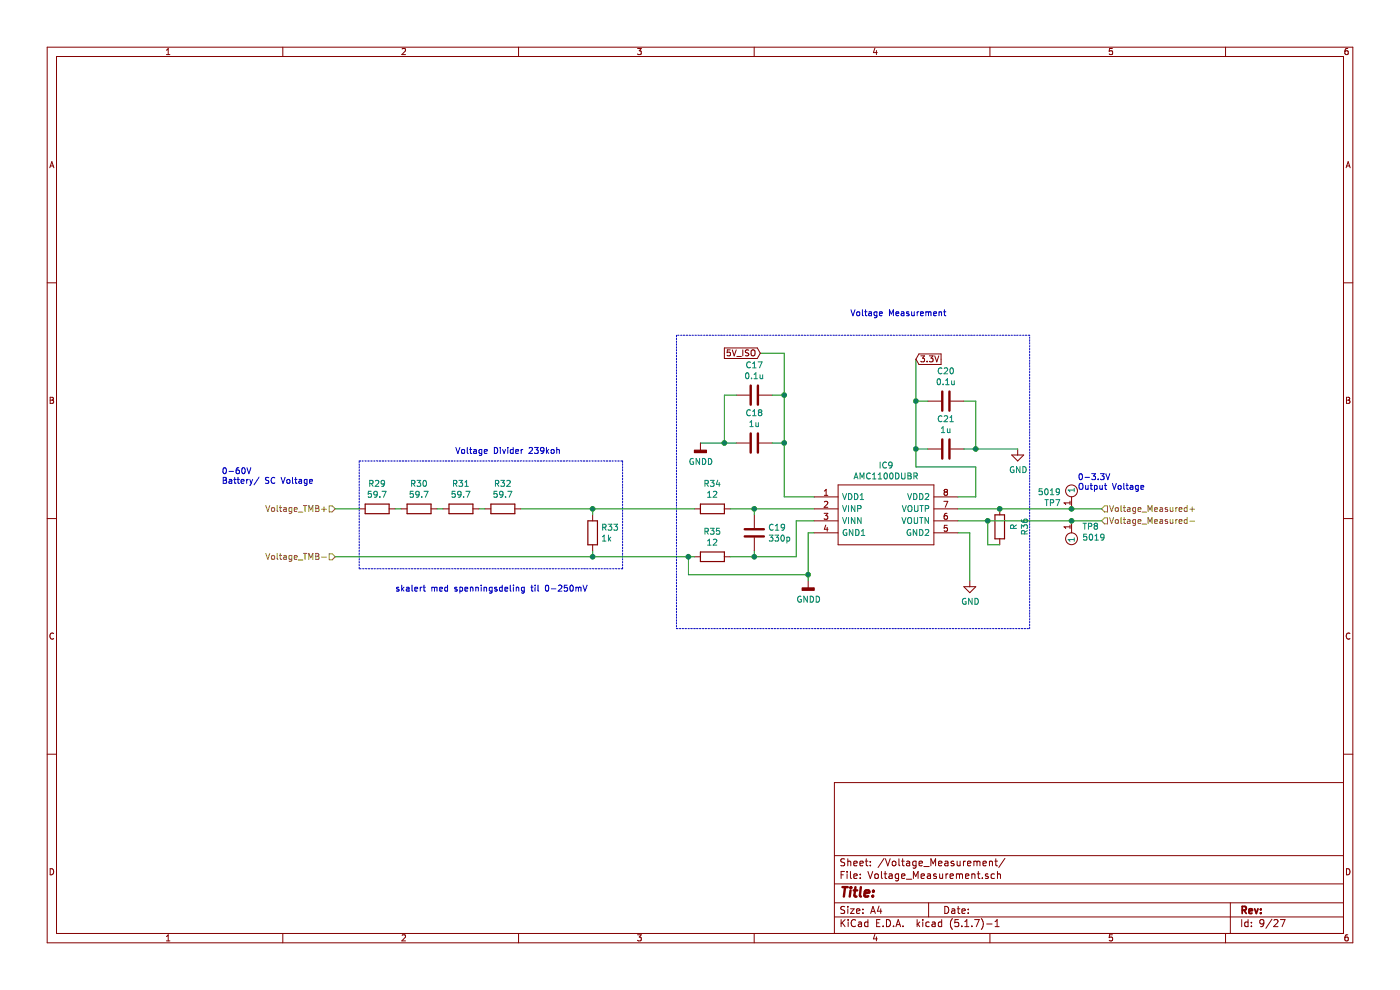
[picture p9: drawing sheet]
EESchema Schematic File Version 4
EELAYER 30 0
EELAYER END
$Descr A4 11693 8268
encoding utf-8
Sheet 9 27
Title ""
Date ""
Rev ""
Comp ""
Comment1 ""
Comment2 ""
Comment3 ""
Comment4 ""
$EndDescr
Text GLabel 7650 3000 2    50   Input ~ 0
3.3V
$Comp
L Device:R R35
U 1 1
P 5950 4650
F 0 "R35" V 6157 4650 50  0000 C CNN
F 1 "12" V 6066 4650 50  0000 C CNN
F 2 "Resistor_SMD:R_1206_3216Metric_Pad1.30x1.75mm_HandSolder" V 5880 4650 50  0001 C CNN
F 3 "~" H 5950 4650 50  0001 C CNN
F 4 "603-RT1206BRD0712RL" H 5950 4650 50  0001 C CNN "Mouser Part Number"
F 5 "https://no.mouser.com/ProductDetail/Yageo/RT1206BRD0712RL?qs=sGAEpiMZZMvdGkrng054t98Xz4DA4UW4l7oCtBzqUUM%3D" H 5950 4650 50  0001 C CNN "Mouser Price/Stock"
	1    5950 4650
	0    -1   -1   0   
$EndComp
$Comp
L Device:R R33
U 1 1
P 4950 4450
F 0 "R33" H 5020 4496 50  0000 L CNN
F 1 "1k" H 5020 4405 50  0000 L CNN
F 2 "Resistor_SMD:R_1206_3216Metric_Pad1.30x1.75mm_HandSolder" V 4880 4450 50  0001 C CNN
F 3 "~" H 4950 4450 50  0001 C CNN
F 4 "660-RN73H2TD1001B10" H 4950 4450 50  0001 C CNN "Mouser Part Number"
F 5 "https://no.mouser.com/ProductDetail/KOA-Speer/RN73H2BTTD1001B10?qs=sGAEpiMZZMvdGkrng054t9OHizemP%252BWODF53bAC1Tss%3D" H 4950 4450 50  0001 C CNN "Mouser Price/Stock"
	1    4950 4450
	1    0    0    -1  
$EndComp
$Comp
L Device:R R34
U 1 1
P 5950 4250
F 0 "R34" V 6157 4250 50  0000 C CNN
F 1 "12" V 6066 4250 50  0000 C CNN
F 2 "Resistor_SMD:R_1206_3216Metric_Pad1.30x1.75mm_HandSolder" V 5880 4250 50  0001 C CNN
F 3 "~" H 5950 4250 50  0001 C CNN
F 4 "603-RT1206BRD0712RL" H 5950 4250 50  0001 C CNN "Mouser Part Number"
F 5 "https://no.mouser.com/ProductDetail/Yageo/RT1206BRD0712RL?qs=sGAEpiMZZMvdGkrng054t98Xz4DA4UW4l7oCtBzqUUM%3D" H 5950 4250 50  0001 C CNN "Mouser Price/Stock"
	1    5950 4250
	0    -1   -1   0   
$EndComp
$Comp
L Device:R R32
U 1 1
P 4200 4250
F 0 "R32" V 4407 4250 50  0000 C CNN
F 1 "59.7" V 4316 4250 50  0000 C CNN
F 2 "Resistor_SMD:R_1206_3216Metric_Pad1.30x1.75mm_HandSolder" V 4130 4250 50  0001 C CNN
F 3 "~" H 4200 4250 50  0001 C CNN
F 4 "660-RN732BTTD5972B50" H 4200 4250 50  0001 C CNN "Mouser Part Number"
F 5 "https://no.mouser.com/ProductDetail/KOA-Speer/RN732BTTD5972B50?qs=sGAEpiMZZMvdGkrng054tzPYU%252Blienw%2FJWf2NzC%2FMsk%3D" H 4200 4250 50  0001 C CNN "Mouser Price/Stock"
	1    4200 4250
	0    -1   -1   0   
$EndComp
Wire Wire Line
	3300 4250 3350 4250
Wire Wire Line
	3650 4250 3700 4250
Wire Wire Line
	4000 4250 4050 4250
Wire Wire Line
	4950 4250 4950 4300
Wire Wire Line
	4950 4250 5800 4250
Connection ~ 4950 4250
Wire Wire Line
	6100 4250 6300 4250
Wire Wire Line
	6300 4250 6300 4300
Wire Wire Line
	6300 4600 6300 4650
Wire Wire Line
	6300 4650 6100 4650
Wire Wire Line
	4950 4650 4950 4600
Wire Wire Line
	6300 4250 6800 4250
Connection ~ 6300 4250
Wire Wire Line
	6650 4350 6650 4650
Wire Wire Line
	6650 4650 6300 4650
Connection ~ 6300 4650
Wire Wire Line
	6800 4450 6750 4450
$Comp
L power:GND #PWR010
U 1 1
P 8100 4850
F 0 "#PWR010" H 8100 4600 50  0001 C CNN
F 1 "GND" H 8105 4677 50  0000 C CNN
F 2 "" H 8100 4850 50  0001 C CNN
F 3 "" H 8100 4850 50  0001 C CNN
	1    8100 4850
	1    0    0    -1  
$EndComp
$Comp
L Device:C C17
U 1 1
P 6300 3300
F 0 "C17" V 6048 3300 50  0000 C CNN
F 1 "0.1u" V 6139 3300 50  0000 C CNN
F 2 "Capacitor_SMD:C_1206_3216Metric_Pad1.33x1.80mm_HandSolder" H 6338 3150 50  0001 C CNN
F 3 "~" H 6300 3300 50  0001 C CNN
F 4 "80-C1206C104F5JACTU" H 6300 3300 50  0001 C CNN "Mouser Part Number"
F 5 "https://no.mouser.com/ProductDetail/KEMET/C1206C104F5JAC7800?qs=gZXFycFWdAOIF48nFZgPGA%3D%3D" H 6300 3300 50  0001 C CNN "Mouser Price/Stock"
	1    6300 3300
	0    1    1    0   
$EndComp
$Comp
L Device:C C19
U 1 1
P 6300 4450
F 0 "C19" H 6415 4496 50  0000 L CNN
F 1 "330p" H 6415 4405 50  0000 L CNN
F 2 "Capacitor_SMD:C_1206_3216Metric_Pad1.33x1.80mm_HandSolder" H 6338 4300 50  0001 C CNN
F 3 "~" H 6300 4450 50  0001 C CNN
F 4 "80-C1206C331F3HACTU" H 6300 4450 50  0001 C CNN "Mouser Part Number"
F 5 "https://no.mouser.com/ProductDetail/KEMET/C1206C331F3HACTU?qs=W0yvOO0ixfE2Qm7oN9qcZQ%3D%3D" H 6300 4450 50  0001 C CNN "Mouser Price/Stock"
	1    6300 4450
	1    0    0    -1  
$EndComp
$Comp
L Device:C C18
U 1 1
P 6300 3700
F 0 "C18" V 6048 3700 50  0000 C CNN
F 1 "1u" V 6139 3700 50  0000 C CNN
F 2 "Capacitor_SMD:C_1206_3216Metric_Pad1.33x1.80mm_HandSolder" H 6338 3550 50  0001 C CNN
F 3 "~" H 6300 3700 50  0001 C CNN
F 4 "80-C1206C105J3R" H 6300 3700 50  0001 C CNN "Mouser Part Number"
F 5 "https://no.mouser.com/ProductDetail/KEMET/C1206C105J3RACTU?qs=ET0bm%252B8TtG75uIhC3K7JNQ%3D%3D" H 6300 3700 50  0001 C CNN "Mouser Price/Stock"
	1    6300 3700
	0    1    1    0   
$EndComp
Wire Wire Line
	6350 2950 6550 2950
Wire Wire Line
	6550 2950 6550 3300
Wire Wire Line
	6150 3300 6050 3300
Wire Wire Line
	6050 3300 6050 3700
Wire Wire Line
	6050 3700 6150 3700
Wire Wire Line
	6450 3700 6550 3700
Wire Wire Line
	6550 3700 6550 3300
Connection ~ 6550 3300
Wire Wire Line
	6550 3300 6450 3300
Wire Wire Line
	6550 4150 6800 4150
Connection ~ 6050 3700
$Comp
L Device:C C20
U 1 1
P 7900 3350
F 0 "C20" V 7648 3350 50  0000 C CNN
F 1 "0.1u" V 7739 3350 50  0000 C CNN
F 2 "Capacitor_SMD:C_1206_3216Metric_Pad1.33x1.80mm_HandSolder" H 7938 3200 50  0001 C CNN
F 3 "~" H 7900 3350 50  0001 C CNN
F 4 "80-C1206C104F5JACTU" H 7900 3350 50  0001 C CNN "Mouser Part Number"
F 5 "https://no.mouser.com/ProductDetail/KEMET/C1206C104F5JAC7800?qs=gZXFycFWdAOIF48nFZgPGA%3D%3D" H 7900 3350 50  0001 C CNN "Mouser Price/Stock"
	1    7900 3350
	0    1    1    0   
$EndComp
$Comp
L Device:C C21
U 1 1
P 7900 3750
F 0 "C21" V 7648 3750 50  0000 C CNN
F 1 "1u" V 7739 3750 50  0000 C CNN
F 2 "Capacitor_SMD:C_1206_3216Metric_Pad1.33x1.80mm_HandSolder" H 7938 3600 50  0001 C CNN
F 3 "~" H 7900 3750 50  0001 C CNN
F 4 "80-C1206C105J3R" H 7900 3750 50  0001 C CNN "Mouser Part Number"
F 5 "https://no.mouser.com/ProductDetail/KEMET/C1206C105J3RACTU?qs=ET0bm%252B8TtG75uIhC3K7JNQ%3D%3D" H 7900 3750 50  0001 C CNN "Mouser Price/Stock"
	1    7900 3750
	0    1    1    0   
$EndComp
Wire Wire Line
	7750 3350 7650 3350
Wire Wire Line
	7650 3350 7650 3750
Wire Wire Line
	7650 3750 7750 3750
Wire Wire Line
	8050 3750 8150 3750
Wire Wire Line
	8150 3750 8150 3350
Wire Wire Line
	8150 3350 8050 3350
Wire Wire Line
	7650 3000 7650 3350
Connection ~ 7650 3350
Wire Wire Line
	8150 4150 8000 4150
Connection ~ 8150 3750
Wire Wire Line
	8000 4450 8100 4450
Wire Wire Line
	8100 4450 8100 4850
Wire Wire Line
	2800 4650 4950 4650
Connection ~ 4950 4650
Wire Wire Line
	3000 4250 2800 4250
Text HLabel 2800 4250 0    50   Input ~ 0
Voltage_TMB+
Text HLabel 2800 4650 0    50   Input ~ 0
Voltage_TMB-
Text HLabel 9200 4250 2    50   Input ~ 0
Voltage_Measured+
Text Notes 1850 4050 0    50   ~ 0
0-60V \nBattery/ SC Voltage
Text Notes 3800 3800 0    50   ~ 0
Voltage Divider 239koh
Text Notes 3300 4950 0    50   ~ 0
skalert med spenningsdeling til 0-250mV\n
$Comp
L SamacSys_Parts:AMC1100DUBR IC9
U 1 1
P 6800 4150
F 0 "IC9" H 7400 4415 50  0000 C CNN
F 1 "AMC1100DUBR" H 7400 4324 50  0000 C CNN
F 2 "SamacSys_Parts:SOP254P1040X485-8N" H 7850 4250 50  0001 L CNN
F 3 "http://www.ti.com/lit/gpn/amc1100" H 7850 4150 50  0001 L CNN
F 4 "+/-250 mV-Input, Low-Cost Basic Isolated Amplifier for Current Sensing" H 7850 4050 50  0001 L CNN "Description"
F 5 "4.85" H 7850 3950 50  0001 L CNN "Height"
F 6 "Texas Instruments" H 7850 3850 50  0001 L CNN "Manufacturer_Name"
F 7 "AMC1100DUBR" H 7850 3750 50  0001 L CNN "Manufacturer_Part_Number"
F 8 "AMC1100DUBR" H 7850 3650 50  0001 L CNN "Arrow Part Number"
F 9 "https://www.arrow.com/en/products/amc1100dubr/texas-instruments" H 7850 3550 50  0001 L CNN "Arrow Price/Stock"
F 10 "595-AMC1100DUBR" H 7850 3450 50  0001 L CNN "Mouser Part Number"
F 11 "https://www.mouser.co.uk/ProductDetail/Texas-Instruments/AMC1100DUBR?qs=2UFnnMkojnWfS8LYivgqyg%3D%3D" H 7850 3350 50  0001 L CNN "Mouser Price/Stock"
	1    6800 4150
	1    0    0    -1  
$EndComp
Text GLabel 6350 2950 0    50   Input ~ 0
5V_ISO
Wire Notes Line
	3000 3850 5200 3850
Wire Notes Line
	5200 3850 5200 4750
Wire Notes Line
	5200 4750 3000 4750
Wire Notes Line
	3000 4750 3000 3850
$Comp
L power:GNDD #PWR09
U 1 1
P 6750 4850
F 0 "#PWR09" H 6750 4600 50  0001 C CNN
F 1 "GNDD" H 6754 4695 50  0000 C CNN
F 2 "" H 6750 4850 50  0001 C CNN
F 3 "" H 6750 4850 50  0001 C CNN
	1    6750 4850
	1    0    0    -1  
$EndComp
$Comp
L power:GNDD #PWR08
U 1 1
P 5850 3700
F 0 "#PWR08" H 5850 3450 50  0001 C CNN
F 1 "GNDD" H 5854 3545 50  0000 C CNN
F 2 "" H 5850 3700 50  0001 C CNN
F 3 "" H 5850 3700 50  0001 C CNN
	1    5850 3700
	1    0    0    -1  
$EndComp
Wire Wire Line
	5850 3700 6050 3700
$Comp
L power:GND #PWR011
U 1 1
P 8500 3750
F 0 "#PWR011" H 8500 3500 50  0001 C CNN
F 1 "GND" H 8505 3577 50  0000 C CNN
F 2 "" H 8500 3750 50  0001 C CNN
F 3 "" H 8500 3750 50  0001 C CNN
	1    8500 3750
	1    0    0    -1  
$EndComp
Text Notes 9000 4100 0    50   ~ 0
0-3.3V\nOutput Voltage
Wire Notes Line
	8600 5250 8600 2800
Wire Notes Line
	8600 2800 5650 2800
Text Notes 7100 2650 0    50   ~ 0
Voltage Measurement
$Comp
L SamacSys_Parts_vegard:5019 TP?
U 1 1
P 8950 4250
AR Path="/601838AF/603B9021" Ref="TP?"  Part="1" 
AR Path="/601950CF/603B9021" Ref="TP?"  Part="1" 
AR Path="/601A7632/603B9021" Ref="TP7"  Part="1" 
F 0 "TP7" V 8996 4338 50  0000 L CNN
F 1 "5019" V 9087 4338 50  0000 L CNN
F 2 "SamacSys_Parts_vegard:5019" H 9600 4350 50  0001 L CNN
F 3 "http://www.keyelco.com/product-pdf.cfm?p=1357" H 9600 4250 50  0001 L CNN
F 4 "Circuit Board Hardware - PCB TEST POINT" H 9600 4150 50  0001 L CNN "Description"
F 5 "Keystone Electronics" H 9600 3950 50  0001 L CNN "Manufacturer_Name"
F 6 "5019" H 9600 3850 50  0001 L CNN "Manufacturer_Part_Number"
F 7 "534-5019" H 9600 3750 50  0001 L CNN "Mouser Part Number"
F 8 "https://www.mouser.co.uk/ProductDetail/Keystone-Electronics/5019/?qs=wOxb8XianXjjCAsb90Ilzw%3D%3D" H 9600 3650 50  0001 L CNN "Mouser Price/Stock"
F 9 "5019" H 9600 3550 50  0001 L CNN "Arrow Part Number"
F 10 "https://www.arrow.com/en/products/5019/keystone-electronics" H 9600 3450 50  0001 L CNN "Arrow Price/Stock"
	1    8950 4250
	0    -1   -1   0   
$EndComp
Wire Wire Line
	8000 4250 8350 4250
Text HLabel 9200 4350 2    50   Input ~ 0
Voltage_Measured-
Wire Wire Line
	9200 4250 8950 4250
Connection ~ 8950 4250
Wire Wire Line
	8000 4350 8250 4350
$Comp
L SamacSys_Parts_vegard:5019 TP?
U 1 1
P 8950 4350
AR Path="/601838AF/605D85A5" Ref="TP?"  Part="1" 
AR Path="/601950CF/605D85A5" Ref="TP?"  Part="1" 
AR Path="/601A7632/605D85A5" Ref="TP8"  Part="1" 
F 0 "TP8" V 8996 4438 50  0000 L CNN
F 1 "5019" V 9087 4438 50  0000 L CNN
F 2 "SamacSys_Parts_vegard:5019" H 9600 4450 50  0001 L CNN
F 3 "http://www.keyelco.com/product-pdf.cfm?p=1357" H 9600 4350 50  0001 L CNN
F 4 "Circuit Board Hardware - PCB TEST POINT" H 9600 4250 50  0001 L CNN "Description"
F 5 "Keystone Electronics" H 9600 4050 50  0001 L CNN "Manufacturer_Name"
F 6 "5019" H 9600 3950 50  0001 L CNN "Manufacturer_Part_Number"
F 7 "534-5019" H 9600 3850 50  0001 L CNN "Mouser Part Number"
F 8 "https://www.mouser.co.uk/ProductDetail/Keystone-Electronics/5019/?qs=wOxb8XianXjjCAsb90Ilzw%3D%3D" H 9600 3750 50  0001 L CNN "Mouser Price/Stock"
F 9 "5019" H 9600 3650 50  0001 L CNN "Arrow Part Number"
F 10 "https://www.arrow.com/en/products/5019/keystone-electronics" H 9600 3550 50  0001 L CNN "Arrow Price/Stock"
	1    8950 4350
	0    1    1    0   
$EndComp
Connection ~ 8950 4350
Wire Wire Line
	8950 4350 9200 4350
Wire Wire Line
	6650 4350 6800 4350
Wire Notes Line
	5650 5250 8600 5250
Wire Notes Line
	5650 2800 5650 5250
$Comp
L Device:R R36
U 1 1
P 8350 4400
F 0 "R36" V 8557 4400 50  0000 C CNN
F 1 "R" V 8466 4400 50  0000 C CNN
F 2 "Resistor_SMD:R_1206_3216Metric_Pad1.30x1.75mm_HandSolder" V 8280 4400 50  0001 C CNN
F 3 "~" H 8350 4400 50  0001 C CNN
F 4 "660-RN73H2TD1001B10" H 8350 4400 50  0001 C CNN "Mouser Part Number"
F 5 "https://no.mouser.com/ProductDetail/KOA-Speer/RN73H2BTTD1001B10?qs=sGAEpiMZZMvdGkrng054t9OHizemP%252BWODF53bAC1Tss%3D" H 8350 4400 50  0001 C CNN "Mouser Price/Stock"
	1    8350 4400
	1    0    0    -1  
$EndComp
Connection ~ 8350 4250
Wire Wire Line
	8350 4250 8950 4250
Wire Wire Line
	8350 4550 8250 4550
Wire Wire Line
	8250 4550 8250 4350
Connection ~ 8250 4350
Wire Wire Line
	8250 4350 8950 4350
Wire Wire Line
	8150 3750 8500 3750
Wire Wire Line
	7650 3750 7650 3900
Wire Wire Line
	7650 3900 8150 3900
Connection ~ 7650 3750
Wire Wire Line
	6550 3700 6550 4150
Connection ~ 6550 3700
Wire Wire Line
	8150 4150 8150 3900
Wire Wire Line
	6750 4450 6750 4800
Wire Wire Line
	4950 4650 5750 4650
Wire Wire Line
	6750 4800 5750 4800
Wire Wire Line
	5750 4800 5750 4650
Connection ~ 6750 4800
Wire Wire Line
	6750 4800 6750 4850
Connection ~ 5750 4650
Wire Wire Line
	5750 4650 5800 4650
Wire Wire Line
	4350 4250 4950 4250
$Comp
L Device:R R31
U 1 1
P 3850 4250
F 0 "R31" V 4057 4250 50  0000 C CNN
F 1 "59.7" V 3966 4250 50  0000 C CNN
F 2 "Resistor_SMD:R_1206_3216Metric_Pad1.30x1.75mm_HandSolder" V 3780 4250 50  0001 C CNN
F 3 "~" H 3850 4250 50  0001 C CNN
F 4 "660-RN732BTTD5972B50" H 3850 4250 50  0001 C CNN "Mouser Part Number"
F 5 "https://no.mouser.com/ProductDetail/KOA-Speer/RN732BTTD5972B50?qs=sGAEpiMZZMvdGkrng054tzPYU%252Blienw%2FJWf2NzC%2FMsk%3D" H 3850 4250 50  0001 C CNN "Mouser Price/Stock"
	1    3850 4250
	0    -1   -1   0   
$EndComp
$Comp
L Device:R R30
U 1 1
P 3500 4250
F 0 "R30" V 3707 4250 50  0000 C CNN
F 1 "59.7" V 3616 4250 50  0000 C CNN
F 2 "Resistor_SMD:R_1206_3216Metric_Pad1.30x1.75mm_HandSolder" V 3430 4250 50  0001 C CNN
F 3 "~" H 3500 4250 50  0001 C CNN
F 4 "660-RN732BTTD5972B50" H 3500 4250 50  0001 C CNN "Mouser Part Number"
F 5 "https://no.mouser.com/ProductDetail/KOA-Speer/RN732BTTD5972B50?qs=sGAEpiMZZMvdGkrng054tzPYU%252Blienw%2FJWf2NzC%2FMsk%3D" H 3500 4250 50  0001 C CNN "Mouser Price/Stock"
	1    3500 4250
	0    -1   -1   0   
$EndComp
$Comp
L Device:R R29
U 1 1
P 3150 4250
F 0 "R29" V 3357 4250 50  0000 C CNN
F 1 "59.7" V 3266 4250 50  0000 C CNN
F 2 "Resistor_SMD:R_1206_3216Metric_Pad1.30x1.75mm_HandSolder" V 3080 4250 50  0001 C CNN
F 3 "~" H 3150 4250 50  0001 C CNN
F 4 "660-RN732BTTD5972B50" H 3150 4250 50  0001 C CNN "Mouser Part Number"
F 5 "https://no.mouser.com/ProductDetail/KOA-Speer/RN732BTTD5972B50?qs=sGAEpiMZZMvdGkrng054tzPYU%252Blienw%2FJWf2NzC%2FMsk%3D" H 3150 4250 50  0001 C CNN "Mouser Price/Stock"
	1    3150 4250
	0    -1   -1   0   
$EndComp
$EndSCHEMATC
